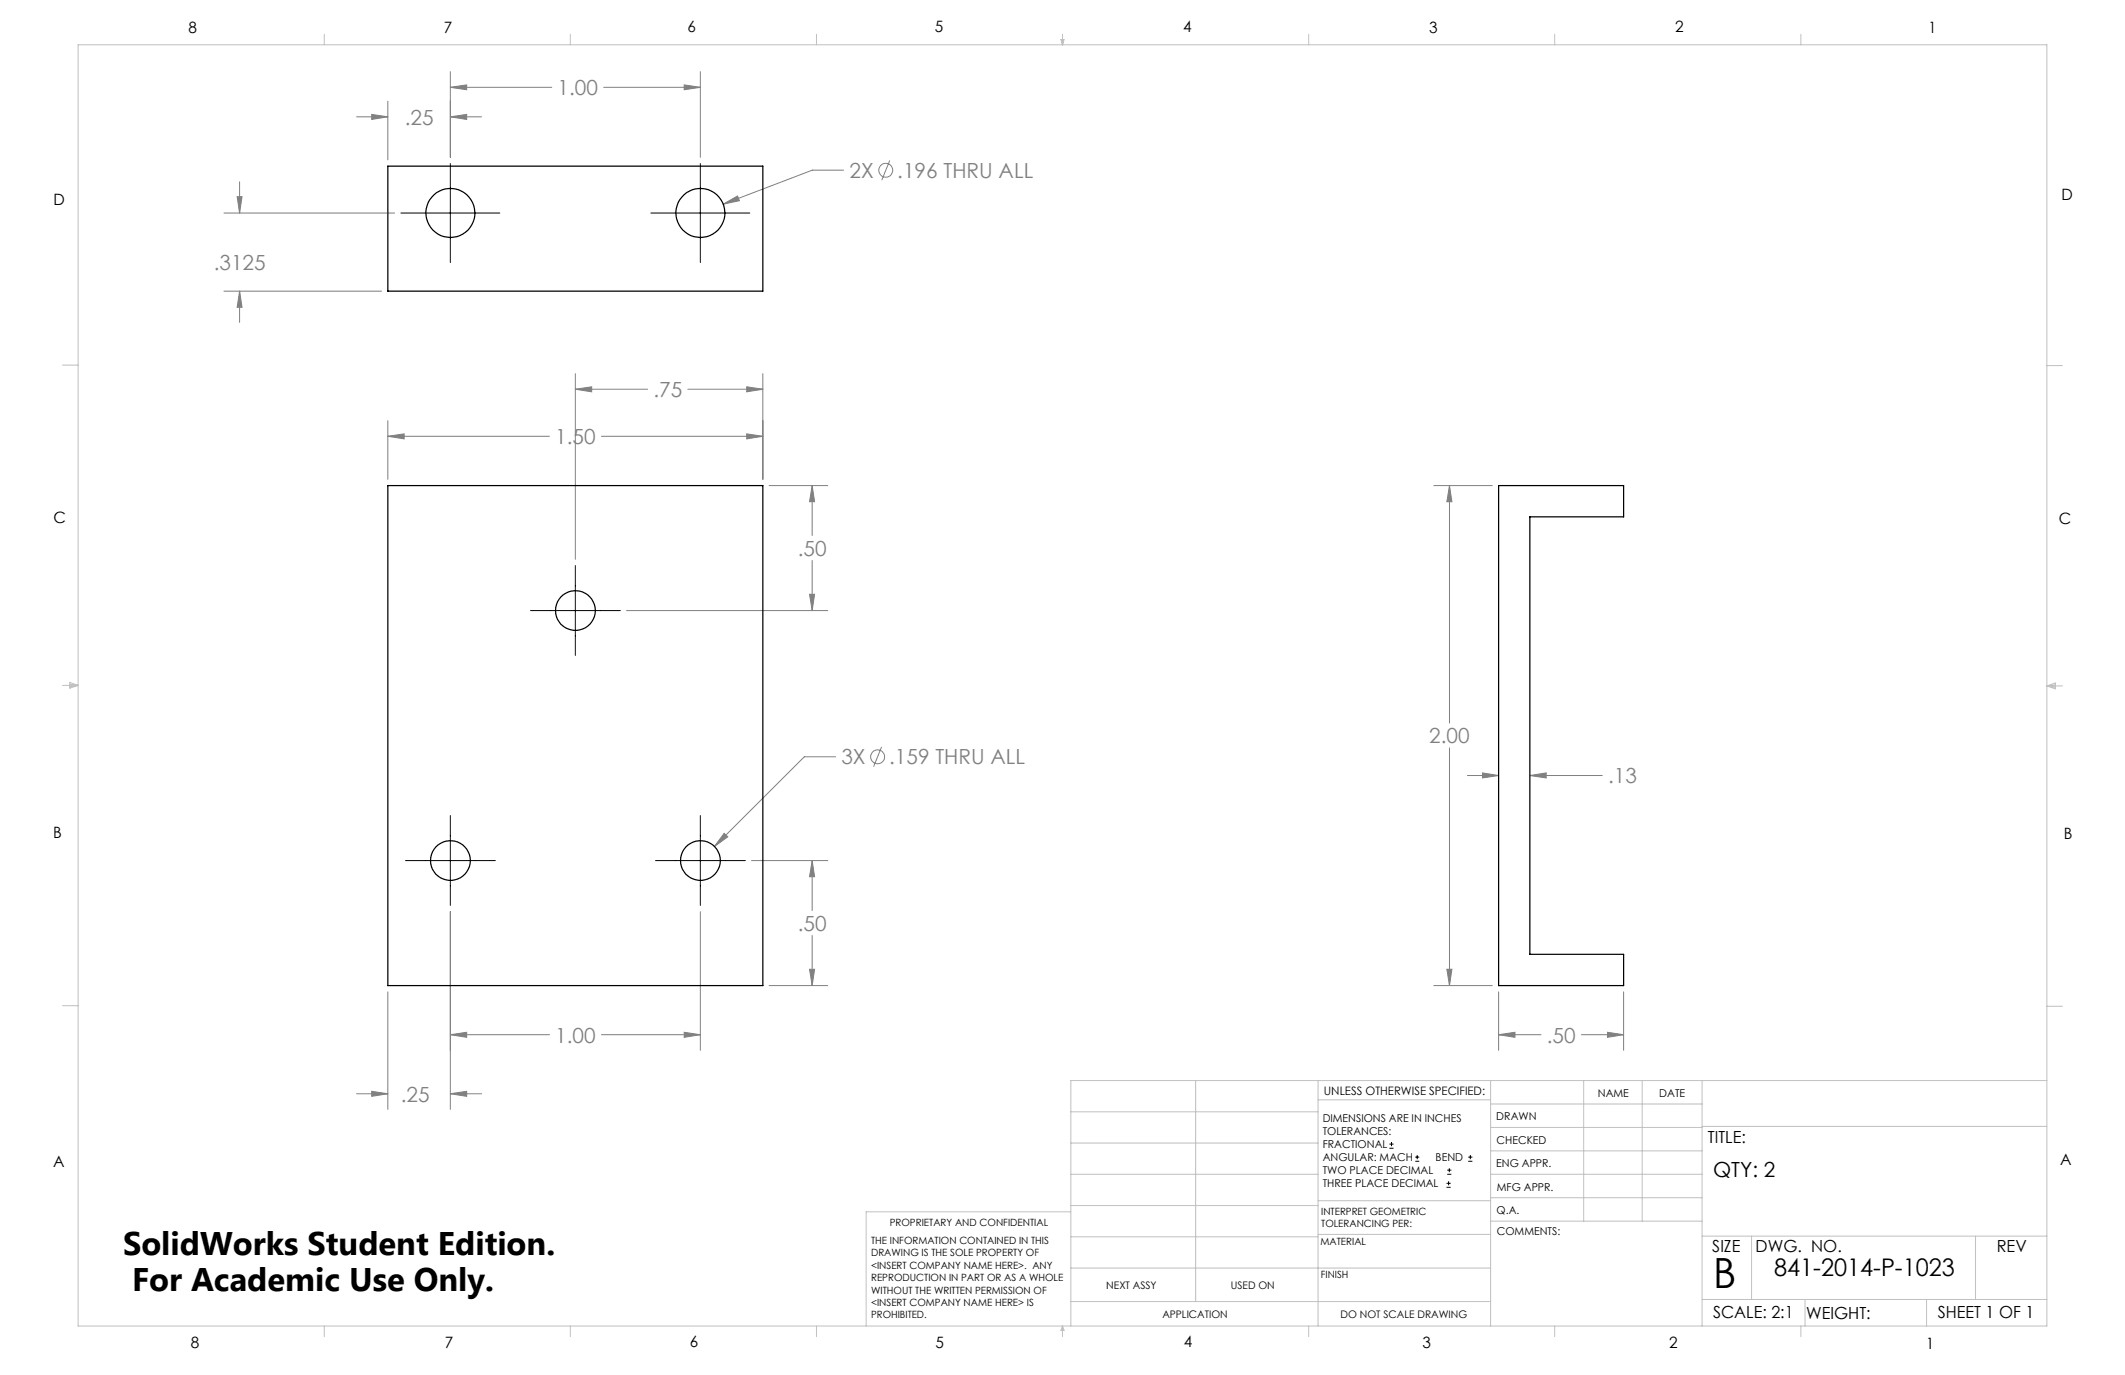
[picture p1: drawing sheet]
<svg xmlns="http://www.w3.org/2000/svg" width="432mm" height="279mm" viewBox="0 0 432 279" stroke-linecap="round" stroke-linejoin="round" font-family="sans-serif">
<g fill="none" stroke="#808080" stroke-width=".2">
<path d="M91.5 17.7l3.3-.4v.9zM91.5 14.6v17.4M91.5 17.7h20.6M122.7 17.7h19.6M139 17.3l3.3 .4-3.3 .5zM142.3 14.6v17.4M48.2 40h1l-.5 3.3zM48.7 36.9v6.4M72.5 23.7h6.3M75.5 23.2l3.3 .5-3.3 .6zM78.8 20.6v11.9M91.5 23.7l3.3-.5v1.1z"/>
<path d="M91.5 23.7h6.4M171.4 34.6h-6.3l-18.1 6.9M180.8 32.6l-1.6 4M45.5 43.3h34.7M45.5 59.2h32M48.7 59.2l.5 3.2h-1zM48.7 59.2v6.3M147 41.5l2.9-1.7 .3 1zM116.9 79.1l3.3-.5v1zM116.9 75.9v37.8M116.9 79.1h14.7M139.8 79.1h15.2"/>
<path d="M151.7 78.6l3.3 .5-3.3 .5zM155 75.9v21.5M78.8 88.7l3.3-.5v1zM78.8 85.5v11.9M78.8 88.7h32.9M122.2 88.7h32.8M151.7 88.2l3.3 .5-3.3 .5zM156.3 98.7h11.9M165 98.7l.5 3.3h-1zM165 98.7v10.1M291.4 98.7h11.8M294.5 98.7l.5 3.3h-1z"/>
<path d="M294.5 98.7v48.2M165 113.9v10.2M127.3 124.1h40.9M164.5 120.8h1l-.5 3.3zM169.8 153.8h-6.4l-18.2 18.2M179.1 151.8l-1.6 4M294.5 152v48.3M298.2 157.6h6.3M301.2 157.1l3.3 .5-3.3 .5zM310.9 157.6l3.3-.5v1zM310.9 157.6h14.7M147.1 169.3l.8 .7-2.7 2z"/>
<path d="M152.7 174.9h15.5M165 174.9l.5 3.3h-1zM165 174.9v10.1M91.5 185.2v40.2M142.3 185.2v28.2M164.5 197h1l-.5 3.3zM165 190.1v10.2M294 197h1l-.5 3.3zM78.8 201.5v23.9M91.5 210.3l3.3-.5v1zM91.5 210.3h20.2M122.2 210.3h20.1"/>
<path d="M139 209.8l3.3 .5-3.3 .5zM156.3 200.3h11.9M291.4 200.3h11.8M304.5 210.3l3.3-.5v1zM304.5 210.3h8.6M304.5 201.5v11.9M321.3 210.3h8.6M326.6 209.8l3.3 .5-3.3 .5zM329.9 201.5v11.9M72.5 222.2h6.3M75.5 221.8l3.3 .4-3.3 .6zM91.5 222.2l3.3-.4v1z"/>
<path d="M91.5 222.2h6.4"/>
<circle cx="180" cy="34.6" r="1.42"/>
<circle cx="178.3" cy="153.8" r="1.41"/>
</g>
<g fill="none" stroke="#000" stroke-width=".2">
<path d="M91.5 33.2v20.1M142.3 33.2v20.1M81.5 43.3h20.1M132.3 43.3h20.1M116.9 114.9v18.3M107.8 124.1h18.2M82.4 174.9h18.2M91.5 165.7v18.3M133.2 174.9h18.2M142.3 165.7v18.3M282.3 233.3h.9M282.3 232.5h.9"/>
<path d="M282.8 232.1v.8M287.6 236h.8M287.6 235.1h.8M288 234.7v.8M294.1 238.6h.8M294.1 237.8h.8M294.5 237.4v.8M298.3 236h.9M298.3 235.1h.9M298.8 234.7v.8M293.9 241.3h.9M293.9 240.5h.9"/>
<path d="M294.4 240v.8"/>
</g>
<g fill="none" stroke="#c0c0c0" stroke-width=".2">
<path d="M15.9 9.1h400v260.4h-400zM65.9 6.9v2.2M115.9 6.9v2.2M165.9 6.9v2.2M215.6 8h.6l-.3 1.1zM215.7 8l.2 1.1M215.9 6.9v2.2M216 8l-.1 1.1M265.9 6.9v2.2M315.9 6.9v2.2M365.9 6.9v2.2M12.7 74.2h3.2"/>
<path d="M415.9 74.3h3.2M12.7 139.3h3.2M14.2 139.1l1.7 .2M14.2 138.7l1.7 .6-1.7 .5zM15.9 139.3l-1.7 .3M415.9 139.4h3.2M415.9 139.4l1.8-.6v1.2zM415.9 139.4l1.8 .3M417.7 139.2l-1.8 .2M12.7 204.4h3.2M243 219.6v44.9M267.8 219.6v49.9"/>
<path d="M302.9 219.6v49.9M321.8 219.6v28.5M333.7 219.6v28.5M345.9 219.6v49.9M415.9 204.5h3.2M415.9 219.6h-198.3v49.9M217.6 238.6h50.2M217.6 232.3h50.2M217.6 225.9h50.2M267.8 223.5h35.1M302.9 233.9h43M302.9 229.1h43"/>
<path d="M302.9 224.3h43M302.9 238.6h43M345.9 228.9h70M217.6 257.7h85.3M217.6 251.3h50.2M217.6 245h50.2M217.6 246.2h-41.6v23.3M267.8 250.8h35.1M267.8 244h35.1M302.9 248.1h43M302.9 243.4h43M345.9 251.2h70"/>
<path d="M355.9 251.2v12.9M401.4 251.2v12.9M65.9 269.5v2.1M115.9 269.5v2.1M165.9 269.5v2.1M215.9 269.5v2.1M215.9 269.5l.3 .8h-.6zM217.6 264.5h85.3M265.9 269.5v2.1M315.9 269.5v2.1M345.9 264.1h70M365.9 269.5v2.1"/>
<path d="M366.8 264.1v5.4M391.5 264.1v5.4"/>
</g>
<path d="M78.8 88.7l3.3-.5v1zM151.7 88.2l3.3 .5-3.3 .5zM139 209.8l3.3 .5-3.3 .5zM91.5 210.3l3.3-.5v1zM91.5 222.2l3.3-.4v1zM75.5 221.8l3.3 .4-3.3 .6zM164.5 120.8h1l-.5 3.3zM165 98.7l.5 3.3h-1zM116.9 79.1l3.3-.5v1zM151.7 78.6l3.3 .5-3.3 .5zM165 174.9l.5 3.3h-1zM164.5 197h1l-.5 3.3zM147.1 169.3l-1.9 2.7 2.7-2zM304.5 210.3l3.3-.5v1zM326.6 209.8l3.3 .5-3.3 .5zM294.5 98.7l.5 3.3h-1zM294 197h1l-.5 3.3zM301.2 157.1l3.3 .5-3.3 .5zM310.9 157.6l3.3-.5v1zM48.2 40h1l-.5 3.3zM48.7 59.2l.5 3.2h-1zM147 41.5l3.2-.7-.3-1zM91.5 17.7l3.3-.4v.9zM139 17.3l3.3 .4-3.3 .5zM91.5 23.7l3.3-.5v1.1zM75.5 23.2l3.3 .5-3.3 .6z" fill="#808080"/>
<g fill="none" stroke="#000" stroke-width=".25">
<path d="M78.8 33.8h76.2v25.4h-76.2zM78.8 98.7h76.2v101.6h-76.2zM304.5 98.7h25.4v6.3h-19v88.9h19v6.4h-25.4z"/>
<circle cx="91.5" cy="43.3" r="5"/>
<circle cx="142.3" cy="43.3" r="5"/>
<circle cx="116.9" cy="124.1" r="4"/>
<circle cx="91.5" cy="174.9" r="4"/>
<circle cx="142.3" cy="174.9" r="4"/>
</g>
<text font-size="8.5" x="348.1" y="261.8">B</text>
<g font-size="6.6">
<text x="25" y="255">SolidWorks Student Edition.</text>
<text x="26.8" y="262.3">For Academic Use Only.</text>
</g>
<text font-size="4.9" x="360.5" y="259.2">841-2014-P-1023</text>
<g font-size="4.2" fill="#808080">
<text x="113.3" y="19.3">1.00</text>
<text x="82.3" y="25.3">.25</text>
<text x="172.6" y="36.1">2X</text>
<text x="182.3" y="36.1">.196 THRU ALL</text>
<text x="43.4" y="54.9">.3125</text>
<text x="132.8" y="80.7">.75</text>
<text x="112.8" y="90.3">1.50</text>
<text x="162.1" y="112.9">.50</text>
<text x="171" y="155.3">3X</text>
<text x="180.7" y="155.3">.159 THRU ALL</text>
<text x="290.4" y="151.1">2.00</text>
<text x="326.8" y="159.2">.13</text>
<text x="162.1" y="189.1">.50</text>
<text x="112.8" y="211.8">1.00</text>
<text x="314.3" y="211.8">.50</text>
<text x="81.4" y="223.8">.25</text>
</g>
<text font-size="4.2" x="348.1" y="239.2">QTY: 2</text>
<g font-size="3.4">
<text x="347.1" y="232.3">TITLE:</text>
<text x="347.9" y="254.3">SIZE</text>
<text x="356.7" y="254.4">DWG. NO.</text>
<text x="405.7" y="254.5">REV</text>
<text x="348.1" y="267.9">SCALE: 2:1</text>
<text x="367" y="268">WEIGHT:</text>
<text x="393.8" y="267.9">SHEET 1 OF 1</text>
</g>
<g font-size="3.2">
<text x="38.3" y="6.7">8</text>
<text x="90.2" y="6.7">7</text>
<text x="139.7" y="6.5">6</text>
<text x="190" y="6.5">5</text>
<text x="240.4" y="6.5">4</text>
<text x="290.4" y="6.7">3</text>
<text x="340.4" y="6.5">2</text>
<text x="391.9" y="6.7">1</text>
<text x="10.9" y="41.6">D</text>
<text x="418.9" y="40.7">D</text>
<text x="10.9" y="106.3">C</text>
<text x="418.4" y="106.4">C</text>
<text x="10.8" y="170.2">B</text>
<text x="419.4" y="170.6">B</text>
<text x="10.8" y="237.2">A</text>
<text x="418.6" y="236.8">A</text>
<text x="38.8" y="273.8">8</text>
<text x="90.4" y="273.8">7</text>
<text x="140.2" y="273.8">6</text>
<text x="190.1" y="273.9">5</text>
<text x="240.5" y="273.8">4</text>
<text x="289" y="273.9">3</text>
<text x="339.1" y="273.8">2</text>
<text x="391.4" y="274.1">1</text>
</g>
<text font-size="2.4" x="269" y="222.4">UNLESS OTHERWISE SPECIFIED:</text>
<g font-size="2.2">
<text x="268.8" y="228">DIMENSIONS ARE IN INCHES</text>
<text x="304.1" y="227.7">DRAWN</text>
<text x="324.7" y="222.9">NAME</text>
<text x="337.2" y="222.9">DATE</text>
<text x="268.8" y="230.6">TOLERANCES:</text>
<text x="268.8" y="233.3">FRACTIONAL</text>
<text x="304.1" y="232.6">CHECKED</text>
<text x="268.8" y="236">ANGULAR: MACH</text>
<text x="268.8" y="238.6">TWO PLACE DECIMAL</text>
<text x="291.7" y="236">BEND</text>
<text x="304" y="237.2">ENG APPR.</text>
<text x="268.8" y="241.3">THREE PLACE DECIMAL</text>
<text x="304.2" y="241.9">MFG APPR.</text>
<text x="304.1" y="246.7">Q.A.</text>
<text x="304.1" y="250.9">COMMENTS:</text>
</g>
<g font-size="2.1">
<text x="224.8" y="262">NEXT ASSY</text>
<text x="250.1" y="261.9">USED ON</text>
<text x="236.2" y="267.8">APPLICATION</text>
<text x="272.4" y="267.8">DO NOT SCALE DRAWING</text>
</g>
<g font-size="2">
<text x="180.8" y="249.2">PROPRIETARY AND CONFIDENTIAL</text>
<text x="268.5" y="246.8">INTERPRET GEOMETRIC</text>
<text x="268.5" y="249.4">TOLERANCING PER:</text>
<text x="177" y="252.8">THE INFORMATION CONTAINED IN THIS</text>
<text x="177" y="255.3">DRAWING IS THE SOLE PROPERTY OF</text>
<text x="177" y="257.8">&lt;INSERT COMPANY NAME HERE&gt;. ANY</text>
<text x="268.3" y="252.9">MATERIAL</text>
<text x="177" y="260.3">REPRODUCTION IN PART OR AS A WHOLE</text>
<text x="177" y="262.9">WITHOUT THE WRITTEN PERMISSION OF</text>
<text x="268.4" y="259.7">FINISH</text>
<text x="177" y="265.4">&lt;INSERT COMPANY NAME HERE&gt; IS</text>
<text x="177" y="267.9">PROHIBITED.</text>
</g>
</svg>
